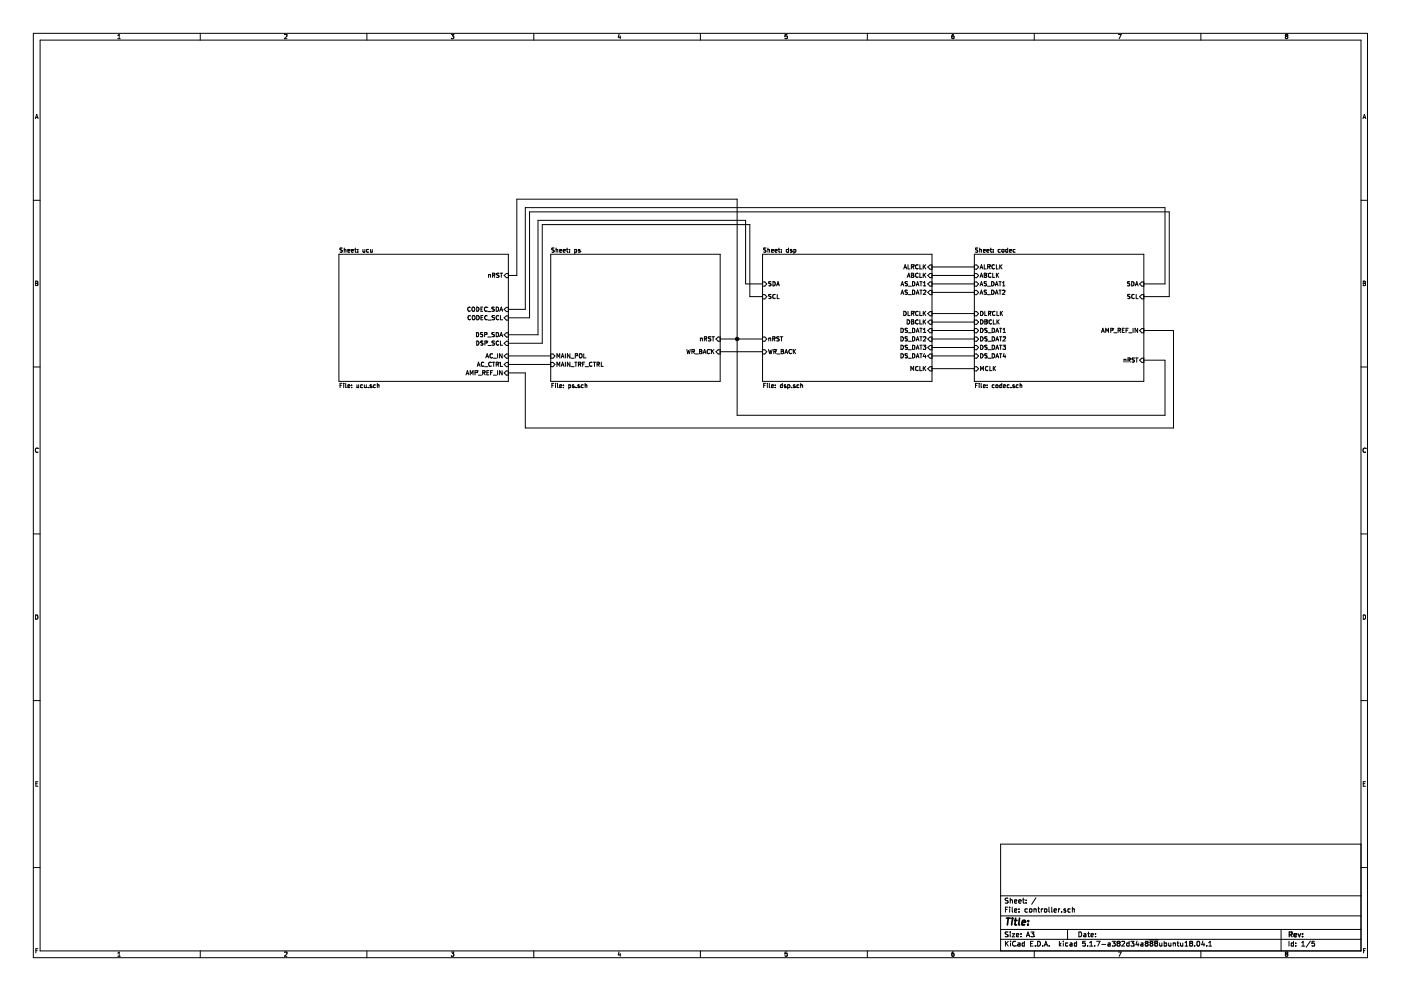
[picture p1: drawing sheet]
EESchema Schematic File Version 4
EELAYER 30 0
EELAYER END
$Descr A3 16535 11693
encoding utf-8
Sheet 1 5
Title ""
Date ""
Rev ""
Comp ""
Comment1 ""
Comment2 ""
Comment3 ""
Comment4 ""
$EndDescr
$Sheet
S 9000 3000 2000 1500
U 60BF255D
F0 "dsp" 50
F1 "dsp.sch" 50
F2 "MCLK" I R 11000 4350 50 
F3 "SDA" I L 9000 3350 50 
F4 "SCL" I L 9000 3500 50 
F5 "nRST" I L 9000 4000 50 
F6 "DS_DAT4" I R 11000 4200 50 
F7 "DS_DAT3" I R 11000 4100 50 
F8 "DS_DAT2" I R 11000 4000 50 
F9 "DS_DAT1" I R 11000 3900 50 
F10 "DBCLK" I R 11000 3800 50 
F11 "DLRCLK" I R 11000 3700 50 
F12 "ABCLK" I R 11000 3250 50 
F13 "AS_DAT2" I R 11000 3450 50 
F14 "AS_DAT1" I R 11000 3350 50 
F15 "ALRCLK" I R 11000 3150 50 
F16 "WR_BACK" I L 9000 4150 50 
$EndSheet
$Sheet
S 4000 3000 2000 1500
U 60BF25B5
F0 "ucu" 50
F1 "ucu.sch" 50
F2 "nRST" I R 6000 3250 50 
F3 "CODEC_SDA" I R 6000 3650 50 
F4 "CODEC_SCL" I R 6000 3750 50 
F5 "DSP_SDA" I R 6000 3950 50 
F6 "DSP_SCL" I R 6000 4050 50 
F7 "AC_IN" I R 6000 4200 50 
F8 "AC_CTRL" I R 6000 4300 50 
F9 "AMP_REF_IN" I R 6000 4400 50 
$EndSheet
$Sheet
S 6500 3000 2000 1500
U 60BF2601
F0 "ps" 50
F1 "ps.sch" 50
F2 "MAIN_TRF_CTRL" I L 6500 4300 50 
F3 "MAIN_POL" I L 6500 4200 50 
F4 "WR_BACK" I R 8500 4150 50 
F5 "nRST" I R 8500 4000 50 
$EndSheet
$Sheet
S 11500 3000 2000 1500
U 60CBC38F
F0 "codec" 50
F1 "codec.sch" 50
F2 "MCLK" I L 11500 4350 50 
F3 "SCL" I R 13500 3500 50 
F4 "nRST" I R 13500 4250 50 
F5 "SDA" I R 13500 3350 50 
F6 "DS_DAT4" I L 11500 4200 50 
F7 "DS_DAT3" I L 11500 4100 50 
F8 "DS_DAT2" I L 11500 4000 50 
F9 "DS_DAT1" I L 11500 3900 50 
F10 "DBCLK" I L 11500 3800 50 
F11 "DLRCLK" I L 11500 3700 50 
F12 "AS_DAT2" I L 11500 3450 50 
F13 "AS_DAT1" I L 11500 3350 50 
F14 "ABCLK" I L 11500 3250 50 
F15 "ALRCLK" I L 11500 3150 50 
F16 "AMP_REF_IN" I R 13500 3900 50 
$EndSheet
Wire Wire Line
	11000 3150 11500 3150
Wire Wire Line
	11000 3250 11500 3250
Wire Wire Line
	11000 3350 11500 3350
Wire Wire Line
	11000 3450 11500 3450
Wire Wire Line
	11000 3700 11500 3700
Wire Wire Line
	11000 3800 11500 3800
Wire Wire Line
	11000 3900 11500 3900
Wire Wire Line
	11000 4000 11500 4000
Wire Wire Line
	11000 4100 11500 4100
Wire Wire Line
	11000 4200 11500 4200
Wire Wire Line
	11000 4350 11500 4350
Wire Wire Line
	8500 4000 8700 4000
Wire Wire Line
	9000 4150 8500 4150
Wire Wire Line
	13500 3350 13750 3350
Wire Wire Line
	8800 2600 8800 3350
Wire Wire Line
	8800 3350 9000 3350
Wire Wire Line
	9000 3500 8850 3500
Wire Wire Line
	8850 3500 8850 2650
Wire Wire Line
	13800 3500 13500 3500
Wire Wire Line
	13750 4900 13750 4250
Wire Wire Line
	13750 4250 13500 4250
Wire Wire Line
	6000 4200 6500 4200
Wire Wire Line
	6500 4300 6000 4300
Wire Wire Line
	6000 4050 6400 4050
Wire Wire Line
	6400 4050 6400 2650
Wire Wire Line
	6400 2650 8850 2650
Wire Wire Line
	8800 2600 6350 2600
Wire Wire Line
	6350 2600 6350 3950
Wire Wire Line
	6350 3950 6000 3950
Wire Wire Line
	6000 3750 6250 3750
Wire Wire Line
	6250 3750 6250 2500
Wire Wire Line
	6250 2500 13800 2500
Wire Wire Line
	13800 2500 13800 3500
Wire Wire Line
	13750 2450 6200 2450
Wire Wire Line
	6200 2450 6200 3650
Wire Wire Line
	6200 3650 6000 3650
Wire Wire Line
	13750 2450 13750 3350
Wire Wire Line
	6000 3250 6100 3250
Wire Wire Line
	6100 3250 6100 2350
Wire Wire Line
	6100 2350 8700 2350
Wire Wire Line
	8700 2350 8700 4000
Connection ~ 8700 4000
Wire Wire Line
	8700 4000 8700 4900
Wire Wire Line
	8700 4000 9000 4000
Wire Wire Line
	8700 4900 13750 4900
Wire Wire Line
	6000 4400 6200 4400
Wire Wire Line
	6200 4400 6200 5050
Wire Wire Line
	6200 5050 13850 5050
Wire Wire Line
	13850 5050 13850 3900
Wire Wire Line
	13500 3900 13850 3900
$EndSCHEMATC
